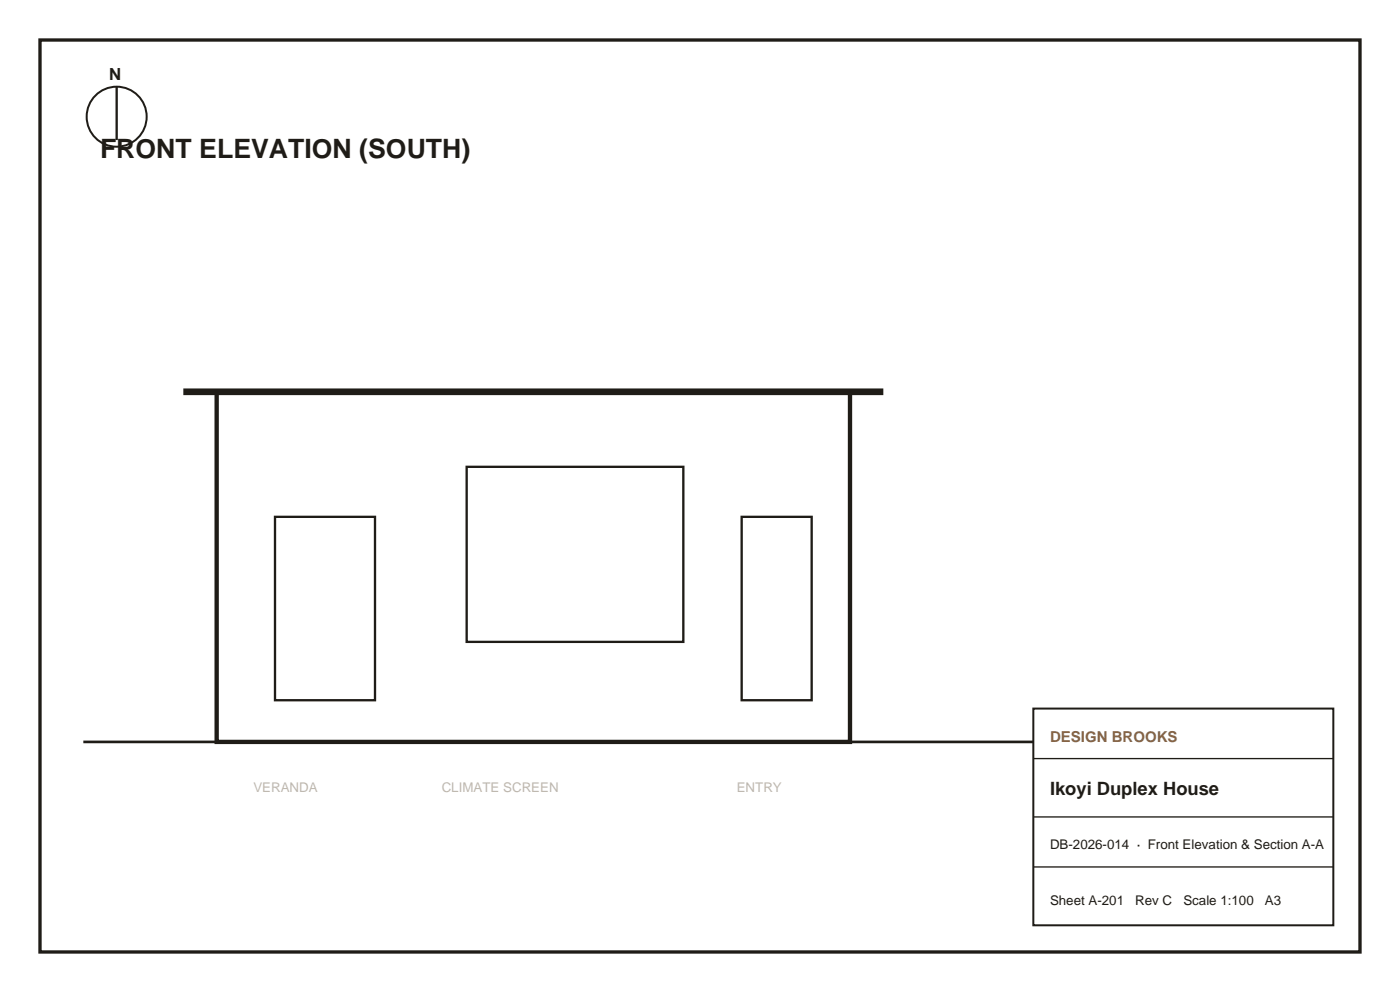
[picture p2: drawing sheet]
<svg xmlns="http://www.w3.org/2000/svg" width="296mm" height="210mm" viewBox="0 0 296 210" stroke-linecap="round" stroke-linejoin="round" font-family="sans-serif">
<g fill="none" stroke="#1f1c17" stroke-width=".42">
<path d="M218.7 149.9h63.5v45.9h-63.5z"/>
<circle cx="24.7" cy="24.7" r="6.4"/>
</g>
<path d="M218.7 160.5h63.5M218.7 172.9h63.5M218.7 183.4h63.5" fill="none" stroke="#1f1c17" stroke-width=".28"/>
<path d="M24.7 18.3v11.3M98.8 98.8h45.8v37h-45.8zM58.2 109.4h21.2v38.8h-21.2zM157 109.4h14.8v38.8h-14.8z" fill="none" stroke="#1f1c17" stroke-width=".49"/>
<path d="M8.5 8.5h279.4v192.9h-279.4z" fill="none" stroke="#1f1c17" stroke-width=".71" stroke-linecap="butt"/>
<path d="M17.6 157h201.1" fill="none" stroke="#1f1c17" stroke-width=".56"/>
<path d="M45.9 82.9h134v74.1h-134z" fill="none" stroke="#1f1c17" stroke-width=".92" stroke-linecap="butt"/>
<path d="M38.8 82.9h148.2" fill="none" stroke="#1f1c17" stroke-width="1.4" stroke-linecap="butt"/>
<text font-size="5.6" fill="#1f1c17" x="21.2" y="33.5">FRONT ELEVATION (SOUTH)</text>
<text font-size="3.9" fill="#1f1c17" x="222.2" y="168.3">Ikoyi Duplex House</text>
<text font-size="3.5" fill="#1f1c17" x="23.1" y="16.9">N</text>
<text font-size="3.2" fill="#856345" x="222.2" y="157">DESIGN BROOKS</text>
<g font-size="2.8" fill="#bfb8ad">
<text x="53.6" y="167.6">VERANDA</text>
<text x="93.5" y="167.6">CLIMATE SCREEN</text>
<text x="155.9" y="167.6">ENTRY</text>
</g>
<g font-size="2.8" fill="#1f1c17">
<text x="222.2" y="179.6">DB-2026-014 · Front Elevation &amp; Section A-A</text>
<text x="222.2" y="191.6">Sheet A-201</text>
<text x="240.3" y="191.6">Rev C</text>
<text x="250.5" y="191.6">Scale 1:100</text>
<text x="267.7" y="191.6">A3</text>
</g>
</svg>
